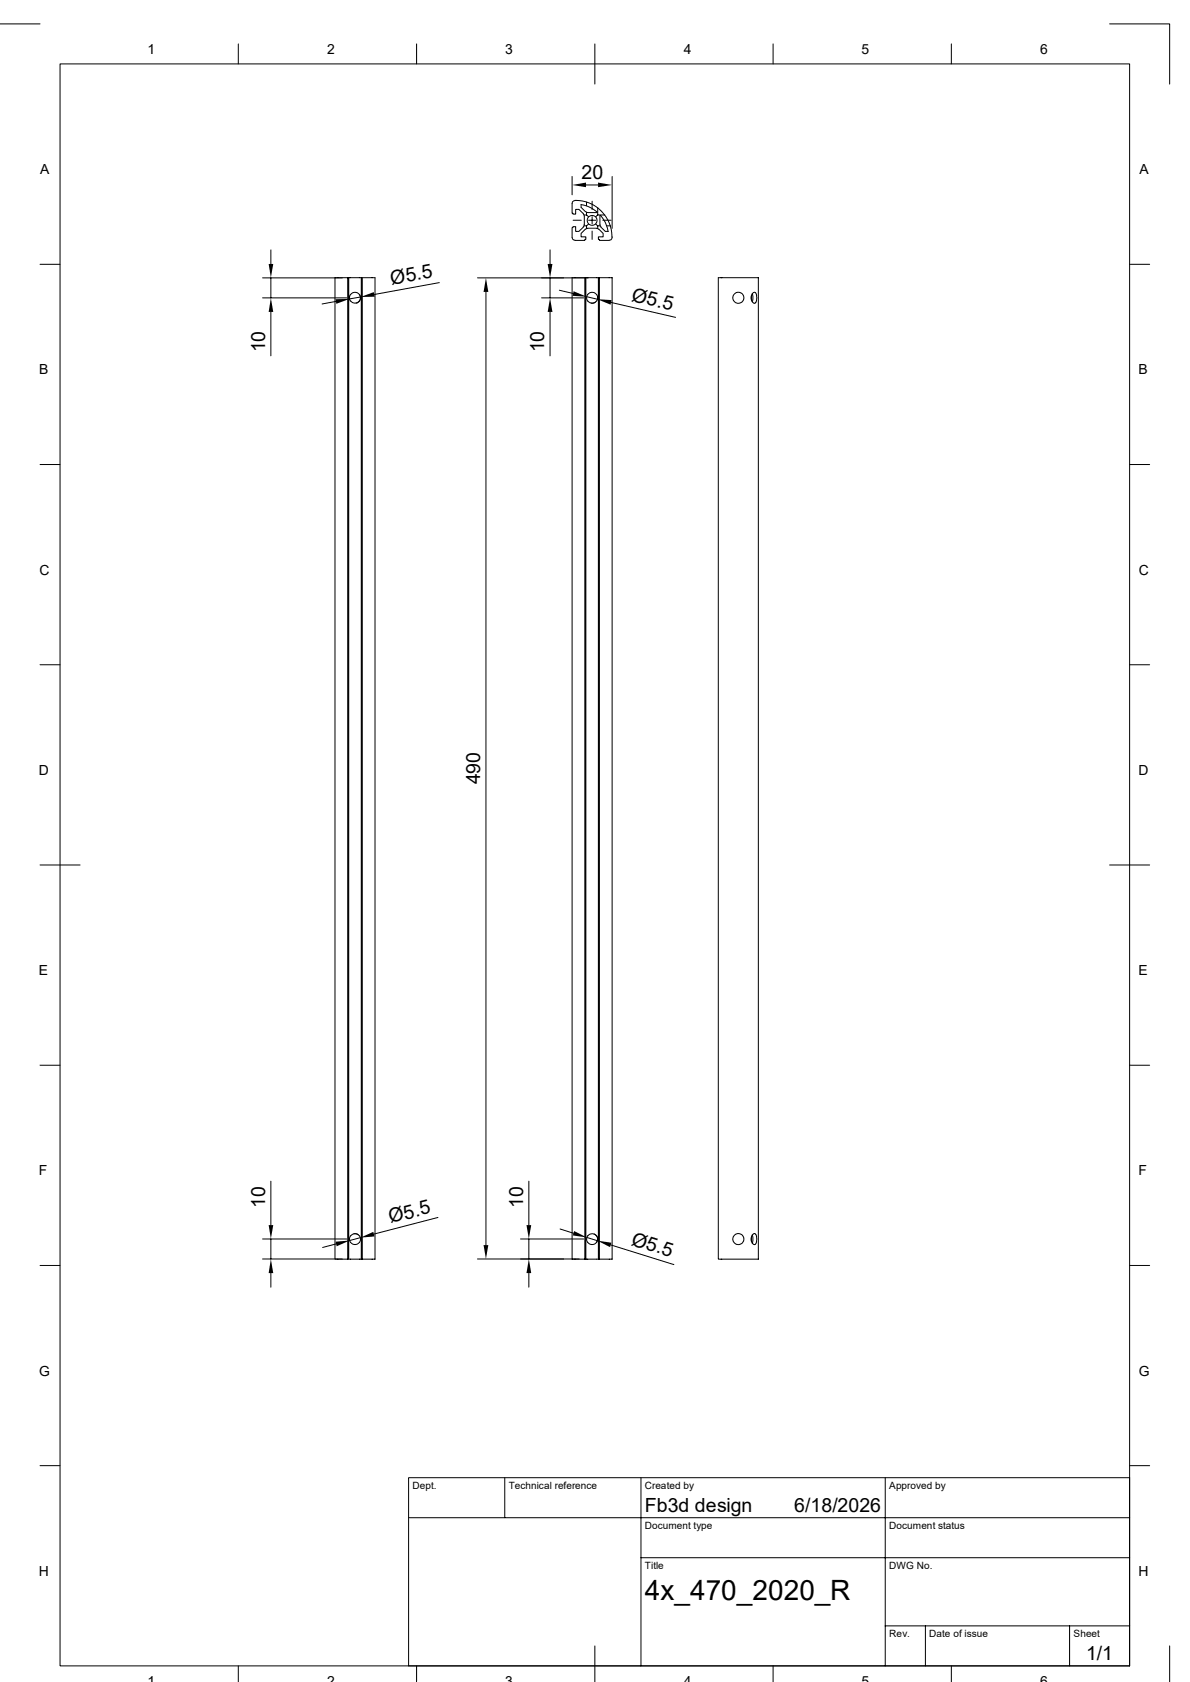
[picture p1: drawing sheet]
<svg xmlns="http://www.w3.org/2000/svg" width="297mm" height="420mm" viewBox="0 0 297 420" stroke-linecap="round" stroke-linejoin="round" font-family="sans-serif">
<g fill="none" stroke="#000" stroke-width=".25">
<path d="M0 6h10M15 16h266.9v400h-266.9zM59.5 11v5M104 11v5M148.5 11v10M193 11v5M237.4 11v5M276.9 6h15v15M142.8 44.1v4.5M143 55h2.1M143.5 50a9.1 9.1 0 0 1 9.2 9.1M143.5 50.1l-.6 .3-.1 2.9h.2v.2h.7v-1.2h.8l1.1 1.1"/>
<path d="M145 51.1a6.1 6.1 0 0 1 4 2h-2.3M145 51.1v.7l1.1 1.1M145.6 53.4l.2 .4v2.3l-.2 .5M145.6 56.7l-1.1 1.1h-.8v-1.2h-.7v.2h-.2v2.5l.2 .5 .5 .2M145.8 53.7h.6M145.8 56.4h.6M146.1 57.2l-1.1 1.1v.8h1.2v.7h-.2v.2h-2.5M146.2 52.8l.5 .2M146.3 46.2h3M146.4 53.7l.5 .4M146.4 50.5v.9M146.4 53v.7"/>
<path d="M146.4 56.4v.6M146.7 57l-.5 .2M146.7 57h2.2M146.9 55.9l-.5 .5M146.9 55h1.8M147.8 50.2v2.1M147.8 54.1v1.8M147.8 57.7v2.1M148.7 55.9l.5 .5M148.9 57l.5 .2M149.2 53.7l-.5 .4M149.2 53.7h1.8"/>
<path d="M149.2 56.4h.6M149.2 51.9v1.8M149.2 56.4v.6M149.4 57.2l1.1 1.1v.8h-1.1v.7h.2v.2h2.5M149.9 53.8l1.2 1.9 .7 2.1M149.9 56.7l1.2 1.1h.7M149.9 53.8h-.2l.1 2.5 .2 .3M150.5 55h2M151.4 56.4h1M152.8 59.1l-.2 .7-.5 .2M152.8 44.1v12.9M10 66h5"/>
<path d="M65.5 69.4h19.9M65.5 74.4h21M67.6 62.4v3.5M67.6 69.4v5M67.6 77.9v11M83.8 75.3l-3.4 .6M86.8 69.3v245.1h.2v-245.1M87 69.3h-3.4v245.1h3.2M87 69.3h3.2M87.5 75.2a1.37 1.37 0 0 1 .7-2.2 1.37 1.37 0 0 1 1.8 1.5l-.3 .7M87.5 75.1a1.38 1.38 0 0 0 2.2 0M89.7 73.6a1.36 1.36 0 0 1-.8 2.1"/>
<path d="M90 74.2l-2.8 .4M90.2 69.3v245.1M90.2 69.3h3.4v245.1h-3.4M90.4 69.3v245.1M109.6 70.6l-16.2 2.9M119.2 69.4h27.6M121.3 72.9v238M135.2 74.4h10.5M137.3 62.4v3.5M137.3 69.4v5M137.3 77.9v11M139.6 72.5l3.4 .8"/>
<path d="M146 69.3v245.1M146.2 69.3h-3.4v245.1h3.4M146.2 69.3h3.2M146.2 69.3v245.1M146.4 74.1l2.7 .6M146.7 75.2a1.37 1.37 0 0 1 .7-2.2 1.37 1.37 0 0 1 1.7 1.5l-.2 .7M146.7 75.1a1.38 1.38 0 0 0 2.2 0M148.6 75.4l-.5 .3h-.6M149.4 69.3h3.4v245.1h-3.2v-245.1M149.4 69.3v245.1h.2M152.5 75.5l16.1 3.7M179.3 69.3h10v245.1h-10z"/>
<path d="M187.6 73.7v1.3M187.7 73.4l.2 .6-.2 1.4M187.9 73.2l.5-.2 .4 .5v1.4l-.4 .8-.6-.2-.3-.7v-.7zM281.9 66h5M10 116h5M281.9 116h5M10 166h5M281.9 166h5M10 216h10M276.9 216h10M10 266h5M281.9 266h5"/>
<path d="M67.6 294.9v11M132 294.9v11M10 316h5M65.5 314.4h19.9M65.5 309.4h21M67.6 309.4v5M67.6 317.9v3.5M83.9 310.6l-3.4 .9M87 314.4h3.2M87.5 308.6a1.38 1.38 0 0 1 2.2 0M87.5 308.6a1.37 1.37 0 0 0 .7 2.1 1.37 1.37 0 0 0 1.8-1.4l-.3-.7M88.3 308.1h.6l.6 .2"/>
<path d="M90 309l-2.7 .8M109.3 304l-16 4.1M129.9 309.4h15.8M132 309.4v5M132 317.9v3.5M139.8 306.9l3.3 1M144.6 314.4h-25.4M146.2 314.4h3.2M146.5 309l2.6 .8M146.7 308.6a1.38 1.38 0 0 1 2.2 0M148.3 308.1a1.35 1.35 0 0 1 .6 2.1M148.9 308.6a1.37 1.37 0 0 1-.7 2.1 1.37 1.37 0 0 1-1.8-1.4l.3-.7"/>
<path d="M152.4 310.9l15.8 4.9M187.6 308.8v1.2M187.7 308.4l.2 .6-.2 1.4M187.8 308.3l.6-.3 .4 .6v1.6l-.4 .6-.6-.3-.3-.9v-.6zM281.9 316h5M10 366h5M102 369h179.9v47h-179.9zM102 379h179.9M126 369v10M160 369v47M220.9 369v47M281.9 366h5"/>
<path d="M160 389h121.9M59.5 416v3.9M104 416v3.9M148.5 411v8.9M193 416v3.9M220.9 406h61M231 406v10M237.4 416v3.9M267 406v10M291.9 411v8.9"/>
<circle cx="147.8" cy="55" r="1.22"/>
<circle cx="184.3" cy="74.4" r="1.39"/>
<circle cx="184.3" cy="309.4" r="1.39"/>
</g>
<g fill="#000">
<path d="M142.8 46.2l3.5-.6v1.1zM149.3 45.6l3.5 .6-3.5 .5zM67.1 65.9h1.1l-.6 3.5zM67.6 74.4l.6 3.5h-1.1zM83.7 74.7l3.5-.1-3.3 1.3zM90 74.2l3.3-1.3 .2 1.2zM121.3 69.4l.6 3.5h-1.2zM136.7 65.9h1.2l-.6 3.5zM137.3 74.4l.6 3.5h-1.2zM143.2 72.7l3.2 1.4-3.5-.2zM149.1 74.7l3.6 .2-.3 1.2zM67.6 314.4l.6 3.5h-1.1z"/>
<path d="M67.1 305.9h1.1l-.6 3.5zM83.7 310l3.6-.2-3.3 1.4zM90 309l3.2-1.4 .3 1.1zM120.7 310.9h1.2l-.6 3.5zM132 314.4l.6 3.5h-1.2zM131.4 305.9h1.2l-.6 3.5zM143.3 307.4l3.2 1.6-3.5-.5zM149.1 309.8l3.5 .5-.3 1.1z"/>
</g>
<text font-size="7" x="161" y="399.5">4x_470_2020_R</text>
<g font-size="4.9">
<text x="145.1" y="44.7">20</text>
<text x="97.7" y="71.2" transform="rotate(-10 97.7 71.2)">Ø5.5</text>
<text x="157.4" y="75.1" transform="rotate(13 157.4 75.1)">Ø5.5</text>
<text x="66.2" y="88" transform="rotate(-90 66.2 88)">10</text>
<text x="135.8" y="88" transform="rotate(-90 135.8 88)">10</text>
<text x="119.8" y="195.9" transform="rotate(-90 119.8 195.9)">490</text>
<text x="66.2" y="301.5" transform="rotate(-90 66.2 301.5)">10</text>
<text x="97.5" y="305.5" transform="rotate(-15 97.5 305.5)">Ø5.5</text>
<text x="130.6" y="301.5" transform="rotate(-90 130.6 301.5)">10</text>
<text x="157.4" y="310.8" transform="rotate(17 157.4 310.8)">Ø5.5</text>
<text x="161" y="377.5">Fb3d design</text>
<text x="198.2" y="377.5">6/18/2026</text>
<text x="271.1" y="414.6">1/1</text>
</g>
<g font-size="3.5">
<text x="36.8" y="13.5">1</text>
<text x="81.6" y="13.5">2</text>
<text x="126.1" y="13.5">3</text>
<text x="170.6" y="13.5">4</text>
<text x="215.1" y="13.5">5</text>
<text x="259.6" y="13.5">6</text>
<text x="10" y="43.5">A</text>
<text x="284.4" y="43.5">A</text>
<text x="9.7" y="93.5">B</text>
<text x="284.2" y="93.5">B</text>
<text x="9.8" y="143.5">C</text>
<text x="284.3" y="143.5">C</text>
<text x="9.7" y="193.5">D</text>
<text x="284.2" y="193.5">D</text>
<text x="9.7" y="243.5">E</text>
<text x="284.2" y="243.5">E</text>
<text x="9.7" y="293.5">F</text>
<text x="284.1" y="293.5">F</text>
<text x="9.8" y="343.5">G</text>
<text x="284.3" y="343.5">G</text>
<text x="9.7" y="393.5">H</text>
<text x="284.2" y="393.5">H</text>
<text x="36.8" y="420.9">1</text>
<text x="81.6" y="420.9">2</text>
<text x="126.1" y="420.9">3</text>
<text x="170.6" y="420.9">4</text>
<text x="215.1" y="420.9">5</text>
<text x="259.6" y="420.9">6</text>
</g>
<g font-size="2.5">
<text x="103" y="371.8">Dept.</text>
<text x="127" y="371.8">Technical reference</text>
<text x="161" y="371.8">Created by</text>
<text x="221.9" y="371.8">Approved by</text>
<text x="161" y="381.8">Document type</text>
<text x="221.9" y="381.8">Document status</text>
<text x="161" y="391.8">Title</text>
<text x="221.9" y="391.8">DWG No.</text>
<text x="222" y="408.8">Rev.</text>
<text x="231.9" y="408.8">Date of issue</text>
<text x="268" y="408.8">Sheet</text>
</g>
</svg>
